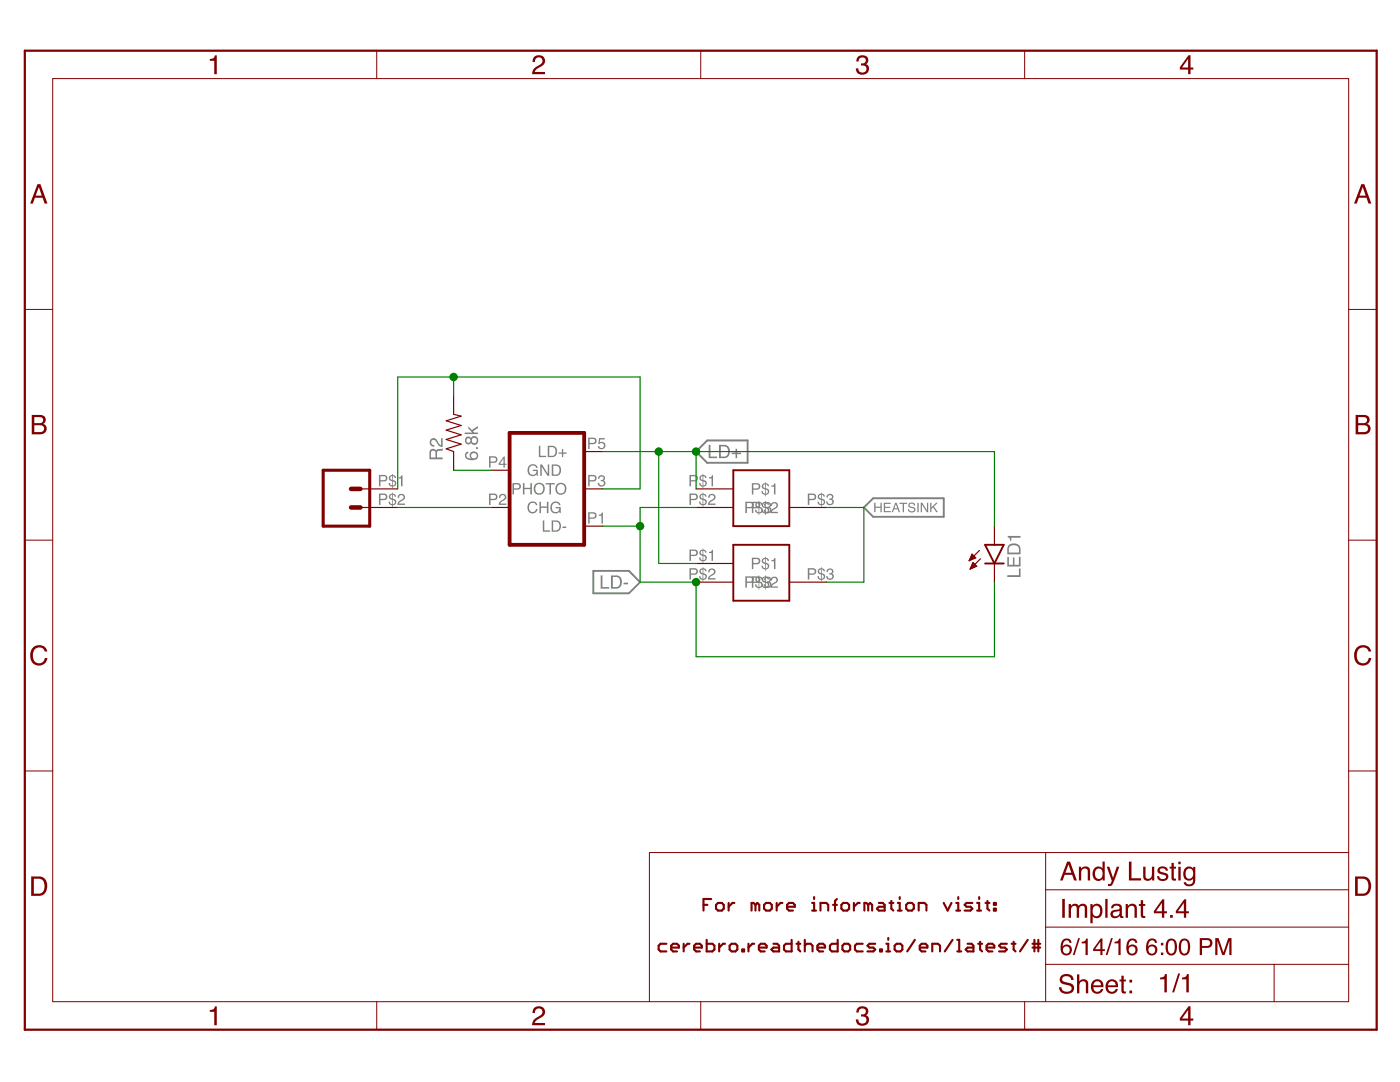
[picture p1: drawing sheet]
<?xml version="1.0" encoding="utf-8"?>
<!DOCTYPE eagle SYSTEM "eagle.dtd">
<!--
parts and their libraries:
SparkFun-Connectors: Licensing: Creative Commons ShareAlike 4.0 International - https://creativecommons.org/licenses/by-sa/4.0
-->
<eagle version="7.3.0">
<drawing>
<settings>
<setting alwaysvectorfont="no"/>
<setting verticaltext="up"/>
</settings>
<grid distance="0.1" unitdist="inch" unit="inch" style="lines" multiple="1" display="no" altdistance="0.01" altunitdist="inch" altunit="inch"/>
<schematic xreflabel="%F%N/%S.%C%R" xrefpart="/%S.%C%R">
<libraries>
<library name="Andy-library">
<symbols>
<symbol name="LASERDIODE">
<pin name="P$1" x="-5.08" y="0" length="middle"/>
<pin name="P$2" x="-5.08" y="-2.54" length="middle"/>
<wire x1="0" y1="-5.08" x2="7.62" y2="-5.08" width="0.254" layer="94"/>
<wire x1="7.62" y1="-5.08" x2="7.62" y2="2.54" width="0.254" layer="94"/>
<wire x1="7.62" y1="2.54" x2="0" y2="2.54" width="0.254" layer="94"/>
<wire x1="0" y1="2.54" x2="0" y2="-5.08" width="0.254" layer="94"/>
<pin name="P$3" x="12.7" y="-2.54" length="middle" direction="nc" rot="R180"/>
</symbol>
<symbol name="RESISTOR">
<wire x1="-2.54" y1="0" x2="-2.159" y2="1.016" width="0.1524" layer="94"/>
<wire x1="-2.159" y1="1.016" x2="-1.524" y2="-1.016" width="0.1524" layer="94"/>
<wire x1="-1.524" y1="-1.016" x2="-0.889" y2="1.016" width="0.1524" layer="94"/>
<wire x1="-0.889" y1="1.016" x2="-0.254" y2="-1.016" width="0.1524" layer="94"/>
<wire x1="-0.254" y1="-1.016" x2="0.381" y2="1.016" width="0.1524" layer="94"/>
<wire x1="0.381" y1="1.016" x2="1.016" y2="-1.016" width="0.1524" layer="94"/>
<wire x1="1.016" y1="-1.016" x2="1.651" y2="1.016" width="0.1524" layer="94"/>
<wire x1="1.651" y1="1.016" x2="2.286" y2="-1.016" width="0.1524" layer="94"/>
<wire x1="2.286" y1="-1.016" x2="2.54" y2="0" width="0.1524" layer="94"/>
<text x="-3.81" y="1.4986" size="1.778" layer="95">&gt;NAME</text>
<text x="-3.81" y="-3.302" size="1.778" layer="96">&gt;VALUE</text>
<pin name="2" x="5.08" y="0" visible="off" length="short" direction="pas" swaplevel="1" rot="R180"/>
<pin name="1" x="-5.08" y="0" visible="off" length="short" direction="pas" swaplevel="1"/>
</symbol>
<symbol name="MICROB-PLUG">
<wire x1="-5.08" y1="7.62" x2="-5.08" y2="-7.62" width="0.508" layer="94"/>
<wire x1="-5.08" y1="-7.62" x2="5.08" y2="-7.62" width="0.508" layer="94"/>
<wire x1="5.08" y1="-7.62" x2="5.08" y2="7.62" width="0.508" layer="94"/>
<wire x1="5.08" y1="7.62" x2="-5.08" y2="7.62" width="0.508" layer="94"/>
<text x="-4.826" y="8.128" size="1.778" layer="95">&gt;NAME</text>
<text x="-5.08" y="-9.906" size="1.778" layer="96">&gt;VALUE</text>
<pin name="LD-" x="-7.62" y="5.08" length="short"/>
<pin name="CHG" x="7.62" y="2.54" length="short" rot="R180"/>
<pin name="PHOTO" x="-7.62" y="0" length="short"/>
<pin name="GND" x="7.62" y="-2.54" length="short" rot="R180"/>
<pin name="LD+" x="-7.62" y="-5.08" length="short"/>
</symbol>
<symbol name="LED">
<wire x1="1.27" y1="0" x2="0" y2="-2.54" width="0.254" layer="94"/>
<wire x1="0" y1="-2.54" x2="-1.27" y2="0" width="0.254" layer="94"/>
<wire x1="1.27" y1="-2.54" x2="0" y2="-2.54" width="0.254" layer="94"/>
<wire x1="0" y1="-2.54" x2="-1.27" y2="-2.54" width="0.254" layer="94"/>
<wire x1="1.27" y1="0" x2="0" y2="0" width="0.254" layer="94"/>
<wire x1="0" y1="0" x2="-1.27" y2="0" width="0.254" layer="94"/>
<wire x1="-2.032" y1="-0.762" x2="-3.429" y2="-2.159" width="0.1524" layer="94"/>
<wire x1="-1.905" y1="-1.905" x2="-3.302" y2="-3.302" width="0.1524" layer="94"/>
<text x="3.556" y="-4.572" size="1.778" layer="95" rot="R90">&gt;NAME</text>
<text x="5.715" y="-4.572" size="1.778" layer="96" rot="R90">&gt;VALUE</text>
<pin name="C" x="0" y="-5.08" visible="off" length="short" direction="pas" rot="R90"/>
<pin name="A" x="0" y="2.54" visible="off" length="short" direction="pas" rot="R270"/>
<polygon width="0.1524" layer="94">
<vertex x="-3.429" y="-2.159"/>
<vertex x="-3.048" y="-1.27"/>
<vertex x="-2.54" y="-1.778"/>
</polygon>
<polygon width="0.1524" layer="94">
<vertex x="-3.302" y="-3.302"/>
<vertex x="-2.921" y="-2.413"/>
<vertex x="-2.413" y="-2.921"/>
</polygon>
</symbol>
</symbols>
<devicesets>
<deviceset name="LASERDIODE">
<gates>
<gate name="G$1" symbol="LASERDIODE" x="-2.54" y="0"/>
</gates>
<devices>
<device name="" package="LASERDIODE">
<connects>
<connect gate="G$1" pin="P$1" pad="P$1"/>
<connect gate="G$1" pin="P$2" pad="P$2"/>
<connect gate="G$1" pin="P$3" pad="P$3"/>
</connects>
<technologies>
<technology name=""/>
</technologies>
</device>
</devices>
</deviceset>
<deviceset name="RESISTOR" prefix="R" uservalue="yes">
<gates>
<gate name="G$1" symbol="RESISTOR" x="0" y="0"/>
</gates>
<devices>
<device name="1206" package="1206">
<connects>
<connect gate="G$1" pin="1" pad="1"/>
<connect gate="G$1" pin="2" pad="2"/>
</connects>
<technologies>
<technology name=""/>
</technologies>
</device>
<device name="AXIAL-0.3" package="AXIAL-0.3">
<connects>
<connect gate="G$1" pin="1" pad="P$1"/>
<connect gate="G$1" pin="2" pad="P$2"/>
</connects>
<technologies>
<technology name=""/>
</technologies>
</device>
<device name="2010" package="R2010">
<connects>
<connect gate="G$1" pin="1" pad="1"/>
<connect gate="G$1" pin="2" pad="2"/>
</connects>
<technologies>
<technology name=""/>
</technologies>
</device>
<device name="0805-RES" package="0805">
<connects>
<connect gate="G$1" pin="1" pad="1"/>
<connect gate="G$1" pin="2" pad="2"/>
</connects>
<technologies>
<technology name=""/>
</technologies>
</device>
<device name="0603-RES" package="0603-RES">
<connects>
<connect gate="G$1" pin="1" pad="1"/>
<connect gate="G$1" pin="2" pad="2"/>
</connects>
<technologies>
<technology name=""/>
</technologies>
</device>
<device name="0402-RES" package="0402-RES">
<connects>
<connect gate="G$1" pin="1" pad="1"/>
<connect gate="G$1" pin="2" pad="2"/>
</connects>
<technologies>
<technology name=""/>
</technologies>
</device>
<device name="PTH-1/6W" package="1/6W-RES">
<connects>
<connect gate="G$1" pin="1" pad="1"/>
<connect gate="G$1" pin="2" pad="2"/>
</connects>
<technologies>
<technology name=""/>
</technologies>
</device>
<device name="2512" package="R2512">
<connects>
<connect gate="G$1" pin="1" pad="1"/>
<connect gate="G$1" pin="2" pad="2"/>
</connects>
<technologies>
<technology name=""/>
</technologies>
</device>
<device name="PTH-1/4W" package="AXIAL-0.4">
<connects>
<connect gate="G$1" pin="1" pad="P$1"/>
<connect gate="G$1" pin="2" pad="P$2"/>
</connects>
<technologies>
<technology name=""/>
</technologies>
</device>
<device name="PTH-1/2W" package="AXIAL-0.5">
<connects>
<connect gate="G$1" pin="1" pad="P$1"/>
<connect gate="G$1" pin="2" pad="P$2"/>
</connects>
<technologies>
<technology name=""/>
</technologies>
</device>
<device name="PTH-1W" package="AXIAL-0.6">
<connects>
<connect gate="G$1" pin="1" pad="P$1"/>
<connect gate="G$1" pin="2" pad="P$2"/>
</connects>
<technologies>
<technology name=""/>
</technologies>
</device>
<device name="PTH-2W" package="AXIAL-0.8">
<connects>
<connect gate="G$1" pin="1" pad="P$1"/>
<connect gate="G$1" pin="2" pad="P$2"/>
</connects>
<technologies>
<technology name=""/>
</technologies>
</device>
<device name="KIT" package="AXIAL-0.3-KIT">
<connects>
<connect gate="G$1" pin="1" pad="P$1"/>
<connect gate="G$1" pin="2" pad="P$2"/>
</connects>
<technologies>
<technology name=""/>
</technologies>
</device>
<device name="EZ" package="AXIAL-0.3EZ">
<connects>
<connect gate="G$1" pin="1" pad="P$1"/>
<connect gate="G$1" pin="2" pad="P$2"/>
</connects>
<technologies>
<technology name=""/>
</technologies>
</device>
</devices>
</deviceset>
<deviceset name="USB_SOCKET_MICRO_VERT">
<gates>
<gate name="G$1" symbol="MICROB-PLUG" x="0" y="0"/>
</gates>
<devices>
<device name="" package="USB_VERT_MICRO_SMD">
<connects>
<connect gate="G$1" pin="CHG" pad="P2"/>
<connect gate="G$1" pin="GND" pad="P4"/>
<connect gate="G$1" pin="LD+" pad="P5"/>
<connect gate="G$1" pin="LD-" pad="P1"/>
<connect gate="G$1" pin="PHOTO" pad="P3"/>
</connects>
<technologies>
<technology name=""/>
</technologies>
</device>
</devices>
</deviceset>
<deviceset name="LED" prefix="LED" uservalue="yes">
<gates>
<gate name="G$1" symbol="LED" x="0" y="0"/>
</gates>
<devices>
<device name="5MM" package="LED5MM">
<connects>
<connect gate="G$1" pin="A" pad="A"/>
<connect gate="G$1" pin="C" pad="K"/>
</connects>
<technologies>
<technology name=""/>
</technologies>
</device>
<device name="3MM" package="LED3MM">
<connects>
<connect gate="G$1" pin="A" pad="A"/>
<connect gate="G$1" pin="C" pad="K"/>
</connects>
<technologies>
<technology name=""/>
</technologies>
</device>
<device name="1206" package="LED-1206">
<connects>
<connect gate="G$1" pin="A" pad="A"/>
<connect gate="G$1" pin="C" pad="C"/>
</connects>
<technologies>
<technology name=""/>
</technologies>
</device>
<device name="0603" package="LED-0603">
<connects>
<connect gate="G$1" pin="A" pad="A"/>
<connect gate="G$1" pin="C" pad="C"/>
</connects>
<technologies>
<technology name=""/>
</technologies>
</device>
<device name="10MM" package="LED10MM">
<connects>
<connect gate="G$1" pin="A" pad="A"/>
<connect gate="G$1" pin="C" pad="C"/>
</connects>
<technologies>
<technology name=""/>
</technologies>
</device>
<device name="-FKIT-1206" package="FKIT-LED-1206">
<connects>
<connect gate="G$1" pin="A" pad="A"/>
<connect gate="G$1" pin="C" pad="C"/>
</connects>
<technologies>
<technology name=""/>
</technologies>
</device>
<device name="-3MM-NO_SILK" package="LED3MM-NS">
<connects>
<connect gate="G$1" pin="A" pad="A"/>
<connect gate="G$1" pin="C" pad="K"/>
</connects>
<technologies>
<technology name=""/>
</technologies>
</device>
<device name="5MM-KIT" package="LED5MM-KIT">
<connects>
<connect gate="G$1" pin="A" pad="A"/>
<connect gate="G$1" pin="C" pad="K"/>
</connects>
<technologies>
<technology name=""/>
</technologies>
</device>
<device name="1206-BOTTOM" package="LED-1206-BOTTOM">
<connects>
<connect gate="G$1" pin="A" pad="A"/>
<connect gate="G$1" pin="C" pad="C"/>
</connects>
<technologies>
<technology name=""/>
</technologies>
</device>
<device name="" package="PLCC-2">
<connects>
<connect gate="G$1" pin="A" pad="ANODE"/>
<connect gate="G$1" pin="C" pad="CATHODE"/>
</connects>
<technologies>
<technology name=""/>
</technologies>
</device>
</devices>
</deviceset>
</devicesets>
</library>
<library name="SparkFun-Connectors">
<symbols>
<symbol name="M02">
<wire x1="3.81" y1="-2.54" x2="-2.54" y2="-2.54" width="0.4064" layer="94"/>
<wire x1="1.27" y1="2.54" x2="2.54" y2="2.54" width="0.6096" layer="94"/>
<wire x1="1.27" y1="0" x2="2.54" y2="0" width="0.6096" layer="94"/>
<wire x1="-2.54" y1="5.08" x2="-2.54" y2="-2.54" width="0.4064" layer="94"/>
<wire x1="3.81" y1="-2.54" x2="3.81" y2="5.08" width="0.4064" layer="94"/>
<wire x1="-2.54" y1="5.08" x2="3.81" y2="5.08" width="0.4064" layer="94"/>
<text x="-2.54" y="-5.08" size="1.778" layer="96">&gt;VALUE</text>
<text x="-2.54" y="5.842" size="1.778" layer="95">&gt;NAME</text>
<pin name="1" x="7.62" y="0" visible="pad" length="middle" direction="pas" swaplevel="1" rot="R180"/>
<pin name="2" x="7.62" y="2.54" visible="pad" length="middle" direction="pas" swaplevel="1" rot="R180"/>
</symbol>
</symbols>
<devicesets>
<deviceset name="M02" prefix="JP">
<gates>
<gate name="G$1" symbol="M02" x="-2.54" y="0"/>
</gates>
<devices>
<device name="PTH" package="1X02">
<connects>
<connect gate="G$1" pin="1" pad="1"/>
<connect gate="G$1" pin="2" pad="2"/>
</connects>
<technologies>
<technology name=""/>
</technologies>
</device>
<device name="POLAR" package="MOLEX-1X2">
<connects>
<connect gate="G$1" pin="1" pad="1"/>
<connect gate="G$1" pin="2" pad="2"/>
</connects>
<technologies>
<technology name=""/>
</technologies>
</device>
<device name="3.5MM" package="SCREWTERMINAL-3.5MM-2">
<connects>
<connect gate="G$1" pin="1" pad="1"/>
<connect gate="G$1" pin="2" pad="2"/>
</connects>
<technologies>
<technology name=""/>
</technologies>
</device>
<device name="-JST-2MM-SMT" package="JST-2-SMD">
<connects>
<connect gate="G$1" pin="1" pad="2"/>
<connect gate="G$1" pin="2" pad="1"/>
</connects>
<technologies>
<technology name="">
<attribute name="PROD_ID" value="CONN-08352"/>
</technology>
</technologies>
</device>
<device name="PTH2" package="1X02_BIG">
<connects>
<connect gate="G$1" pin="1" pad="P$1"/>
<connect gate="G$1" pin="2" pad="P$2"/>
</connects>
<technologies>
<technology name=""/>
</technologies>
</device>
<device name="4UCON-15767" package="JST-2-SMD-VERT">
<connects>
<connect gate="G$1" pin="1" pad="GND"/>
<connect gate="G$1" pin="2" pad="VCC"/>
</connects>
<technologies>
<technology name=""/>
</technologies>
</device>
<device name="ROCKER" package="R_SW_TH">
<connects>
<connect gate="G$1" pin="1" pad="P$3"/>
<connect gate="G$1" pin="2" pad="P$4"/>
</connects>
<technologies>
<technology name=""/>
</technologies>
</device>
<device name="5MM" package="SCREWTERMINAL-5MM-2">
<connects>
<connect gate="G$1" pin="1" pad="1"/>
<connect gate="G$1" pin="2" pad="2"/>
</connects>
<technologies>
<technology name="">
<attribute name="STOREFRONT_ID" value="PRT-08432" constant="no"/>
</technology>
</technologies>
</device>
<device name="LOCK" package="1X02_LOCK">
<connects>
<connect gate="G$1" pin="1" pad="1"/>
<connect gate="G$1" pin="2" pad="2"/>
</connects>
<technologies>
<technology name=""/>
</technologies>
</device>
<device name="POLAR_LOCK" package="MOLEX-1X2_LOCK">
<connects>
<connect gate="G$1" pin="1" pad="1"/>
<connect gate="G$1" pin="2" pad="2"/>
</connects>
<technologies>
<technology name=""/>
</technologies>
</device>
<device name="LOCK_LONGPADS" package="1X02_LOCK_LONGPADS">
<connects>
<connect gate="G$1" pin="1" pad="1"/>
<connect gate="G$1" pin="2" pad="2"/>
</connects>
<technologies>
<technology name=""/>
</technologies>
</device>
<device name="3.5MM_LOCK" package="SCREWTERMINAL-3.5MM-2_LOCK">
<connects>
<connect gate="G$1" pin="1" pad="1"/>
<connect gate="G$1" pin="2" pad="2"/>
</connects>
<technologies>
<technology name=""/>
</technologies>
</device>
<device name="PTH3" package="1X02_LONGPADS">
<connects>
<connect gate="G$1" pin="1" pad="1"/>
<connect gate="G$1" pin="2" pad="2"/>
</connects>
<technologies>
<technology name=""/>
</technologies>
</device>
<device name="1X02_NO_SILK" package="1X02_NO_SILK">
<connects>
<connect gate="G$1" pin="1" pad="1"/>
<connect gate="G$1" pin="2" pad="2"/>
</connects>
<technologies>
<technology name=""/>
</technologies>
</device>
<device name="JST-PTH-2" package="JST-2-PTH">
<connects>
<connect gate="G$1" pin="1" pad="1"/>
<connect gate="G$1" pin="2" pad="2"/>
</connects>
<technologies>
<technology name="">
<attribute name="SKU" value="PRT-09914" constant="no"/>
</technology>
</technologies>
</device>
<device name="PTH4" package="1X02_XTRA_BIG">
<connects>
<connect gate="G$1" pin="1" pad="1"/>
<connect gate="G$1" pin="2" pad="2"/>
</connects>
<technologies>
<technology name=""/>
</technologies>
</device>
<device name="POGO_PIN_HOLES_ONLY" package="1X02_PP_HOLES_ONLY">
<connects>
<connect gate="G$1" pin="1" pad="1"/>
<connect gate="G$1" pin="2" pad="2"/>
</connects>
<technologies>
<technology name=""/>
</technologies>
</device>
<device name="3.5MM-NO_SILK" package="SCREWTERMINAL-3.5MM-2-NS">
<connects>
<connect gate="G$1" pin="1" pad="1"/>
<connect gate="G$1" pin="2" pad="2"/>
</connects>
<technologies>
<technology name=""/>
</technologies>
</device>
<device name="-JST-2-PTH-NO_SILK" package="JST-2-PTH-NS">
<connects>
<connect gate="G$1" pin="1" pad="1"/>
<connect gate="G$1" pin="2" pad="2"/>
</connects>
<technologies>
<technology name=""/>
</technologies>
</device>
<device name="JST-PTH-2-KIT" package="JST-2-PTH-KIT">
<connects>
<connect gate="G$1" pin="1" pad="1"/>
<connect gate="G$1" pin="2" pad="2"/>
</connects>
<technologies>
<technology name=""/>
</technologies>
</device>
<device name="SPRING-2.54-RA" package="SPRINGTERMINAL-2.54MM-2">
<connects>
<connect gate="G$1" pin="1" pad="1"/>
<connect gate="G$1" pin="2" pad="2"/>
</connects>
<technologies>
<technology name=""/>
</technologies>
</device>
<device name="2.54MM_SCREWTERM" package="1X02_2.54_SCREWTERM">
<connects>
<connect gate="G$1" pin="1" pad="P1"/>
<connect gate="G$1" pin="2" pad="P2"/>
</connects>
<technologies>
<technology name=""/>
</technologies>
</device>
<device name="JST-PTH-VERT" package="JST-2-PTH-VERT">
<connects>
<connect gate="G$1" pin="1" pad="1"/>
<connect gate="G$1" pin="2" pad="2"/>
</connects>
<technologies>
<technology name=""/>
</technologies>
</device>
<device name="SMALL" package="1X02_SMALL">
<connects>
<connect gate="G$1" pin="1" pad="P$1"/>
<connect gate="G$1" pin="2" pad="P$2"/>
</connects>
<technologies>
<technology name=""/>
</technologies>
</device>
</devices>
</deviceset>
</devicesets>
</library>
<library name="frames">
<symbols>
<symbol name="A5L-LOC">
<wire x1="85.09" y1="3.81" x2="85.09" y2="24.13" width="0.1016" layer="94"/>
<wire x1="85.09" y1="24.13" x2="139.065" y2="24.13" width="0.1016" layer="94"/>
<wire x1="139.065" y1="24.13" x2="180.34" y2="24.13" width="0.1016" layer="94"/>
<wire x1="170.18" y1="3.81" x2="170.18" y2="8.89" width="0.1016" layer="94"/>
<wire x1="170.18" y1="8.89" x2="180.34" y2="8.89" width="0.1016" layer="94"/>
<wire x1="170.18" y1="8.89" x2="139.065" y2="8.89" width="0.1016" layer="94"/>
<wire x1="139.065" y1="8.89" x2="139.065" y2="3.81" width="0.1016" layer="94"/>
<wire x1="139.065" y1="8.89" x2="139.065" y2="13.97" width="0.1016" layer="94"/>
<wire x1="139.065" y1="13.97" x2="180.34" y2="13.97" width="0.1016" layer="94"/>
<wire x1="139.065" y1="13.97" x2="139.065" y2="19.05" width="0.1016" layer="94"/>
<wire x1="139.065" y1="19.05" x2="180.34" y2="19.05" width="0.1016" layer="94"/>
<wire x1="139.065" y1="19.05" x2="139.065" y2="24.13" width="0.1016" layer="94"/>
<text x="140.97" y="15.24" size="2.54" layer="94">&gt;DRAWING_NAME</text>
<text x="140.97" y="10.16" size="2.286" layer="94">&gt;LAST_DATE_TIME</text>
<text x="154.305" y="5.08" size="2.54" layer="94">&gt;SHEET</text>
<text x="140.716" y="4.953" size="2.54" layer="94">Sheet:</text>
<frame x1="0" y1="0" x2="184.15" y2="133.35" columns="4" rows="4" layer="94"/>
<text x="140.97" y="20.32" size="2.54" layer="94">Andy Lustig</text>
<text x="112.522" y="14.224" size="1.8542" layer="94" font="vector" ratio="15" align="center">For more information visit:

cerebro.readthedocs.io/en/latest/#</text>
</symbol>
</symbols>
<devicesets>
<deviceset name="A5L-LOC" prefix="FRAME" uservalue="yes">
<gates>
<gate name="G$1" symbol="A5L-LOC" x="0" y="0"/>
</gates>
<devices>
<device name="">
<technologies>
<technology name=""/>
</technologies>
</device>
</devices>
</deviceset>
</devicesets>
</library>
</libraries>
<attributes>
</attributes>
<variantdefs>
</variantdefs>
<classes>
<class number="0" name="default" width="0" drill="0">
</class>
</classes>
<parts>
<part name="U$1" library="Andy-library" deviceset="LASERDIODE" device=""/>
<part name="U$3" library="Andy-library" deviceset="LASERDIODE" device=""/>
<part name="R2" library="Andy-library" deviceset="RESISTOR" device="0805-RES" value="6.8k"/>
<part name="JP1" library="SparkFun-Connectors" deviceset="M02" device="SMALL"/>
<part name="U$2" library="Andy-library" deviceset="USB_SOCKET_MICRO_VERT" device=""/>
<part name="LED1" library="Andy-library" deviceset="LED" device="10MM"/>
<part name="FRAME2" library="frames" deviceset="A5L-LOC" device=""/>
</parts>
<sheets>
<sheet>
<plain>
</plain>
<instances>
<instance part="U$1" gate="G$1" x="-5.08" y="33.02" smashed="yes"/>
<instance part="U$3" gate="G$1" x="-5.08" y="22.86" smashed="yes"/>
<instance part="R2" gate="G$1" x="-43.18" y="40.64" rot="R90"/>
<instance part="JP1" gate="G$1" x="-58.42" y="33.02" smashed="yes" rot="MR180"/>
<instance part="U$2" gate="G$1" x="-30.48" y="33.02" smashed="yes" rot="R180"/>
<instance part="LED1" gate="G$1" x="30.48" y="25.4"/>
<instance part="FRAME2" gate="G$1" x="-101.6" y="-40.64"/>
</instances>
<busses>
</busses>
<nets>
<net name="LD-" class="0">
<segment>
<pinref part="U$3" gate="G$1" pin="P$2"/>
<wire x1="-10.16" y1="20.32" x2="-17.78" y2="20.32" width="0.1524" layer="91"/>
<pinref part="U$1" gate="G$1" pin="P$2"/>
<label x="-17.78" y="20.32" size="1.778" layer="95" rot="R180" xref="yes"/>
<pinref part="U$2" gate="G$1" pin="LD-"/>
<wire x1="-22.86" y1="27.94" x2="-17.78" y2="27.94" width="0.1524" layer="91"/>
<wire x1="-10.16" y1="30.48" x2="-17.78" y2="30.48" width="0.1524" layer="91"/>
<wire x1="-17.78" y1="30.48" x2="-17.78" y2="27.94" width="0.1524" layer="91"/>
<junction x="-17.78" y="27.94"/>
<wire x1="-17.78" y1="20.32" x2="-17.78" y2="27.94" width="0.1524" layer="91"/>
<pinref part="LED1" gate="G$1" pin="C"/>
<wire x1="30.48" y1="20.32" x2="30.48" y2="10.16" width="0.1524" layer="91"/>
<wire x1="30.48" y1="10.16" x2="-10.16" y2="10.16" width="0.1524" layer="91"/>
<wire x1="-10.16" y1="10.16" x2="-10.16" y2="20.32" width="0.1524" layer="91"/>
<junction x="-10.16" y="20.32"/>
</segment>
</net>
<net name="LD+" class="0">
<segment>
<pinref part="U$3" gate="G$1" pin="P$1"/>
<pinref part="U$1" gate="G$1" pin="P$1"/>
<wire x1="-15.24" y1="38.1" x2="-15.24" y2="22.86" width="0.1524" layer="91"/>
<wire x1="-15.24" y1="22.86" x2="-10.16" y2="22.86" width="0.1524" layer="91"/>
<junction x="-15.24" y="38.1"/>
<label x="-10.16" y="38.1" size="1.778" layer="95" xref="yes"/>
<pinref part="U$2" gate="G$1" pin="LD+"/>
<wire x1="-15.24" y1="38.1" x2="-22.86" y2="38.1" width="0.1524" layer="91"/>
<wire x1="-10.16" y1="33.02" x2="-10.16" y2="38.1" width="0.1524" layer="91"/>
<wire x1="-10.16" y1="38.1" x2="-15.24" y2="38.1" width="0.1524" layer="91"/>
<pinref part="LED1" gate="G$1" pin="A"/>
<wire x1="-10.16" y1="38.1" x2="30.48" y2="38.1" width="0.1524" layer="91"/>
<wire x1="30.48" y1="38.1" x2="30.48" y2="27.94" width="0.1524" layer="91"/>
<junction x="-10.16" y="38.1"/>
</segment>
</net>
<net name="N$1" class="0">
<segment>
<pinref part="U$2" gate="G$1" pin="GND"/>
<pinref part="R2" gate="G$1" pin="1"/>
<wire x1="-43.18" y1="35.56" x2="-38.1" y2="35.56" width="0.1524" layer="91"/>
</segment>
</net>
<net name="N$3" class="0">
<segment>
<pinref part="U$2" gate="G$1" pin="CHG"/>
<pinref part="JP1" gate="G$1" pin="2"/>
<wire x1="-38.1" y1="30.48" x2="-50.8" y2="30.48" width="0.1524" layer="91"/>
</segment>
</net>
<net name="N$4" class="0">
<segment>
<pinref part="JP1" gate="G$1" pin="1"/>
<wire x1="-50.8" y1="33.02" x2="-50.8" y2="48.26" width="0.1524" layer="91"/>
<wire x1="-50.8" y1="48.26" x2="-43.18" y2="48.26" width="0.1524" layer="91"/>
<pinref part="R2" gate="G$1" pin="2"/>
<wire x1="-43.18" y1="48.26" x2="-17.78" y2="48.26" width="0.1524" layer="91"/>
<wire x1="-43.18" y1="45.72" x2="-43.18" y2="48.26" width="0.1524" layer="91"/>
<junction x="-43.18" y="48.26"/>
<wire x1="-17.78" y1="48.26" x2="-17.78" y2="33.02" width="0.1524" layer="91"/>
<pinref part="U$2" gate="G$1" pin="PHOTO"/>
<wire x1="-17.78" y1="33.02" x2="-22.86" y2="33.02" width="0.1524" layer="91"/>
</segment>
</net>
<net name="HEATSINK" class="0">
<segment>
<pinref part="U$1" gate="G$1" pin="P$3"/>
<wire x1="7.62" y1="30.48" x2="12.7" y2="30.48" width="0.1524" layer="91"/>
<wire x1="12.7" y1="30.48" x2="12.7" y2="20.32" width="0.1524" layer="91"/>
<pinref part="U$3" gate="G$1" pin="P$3"/>
<wire x1="12.7" y1="20.32" x2="7.62" y2="20.32" width="0.1524" layer="91"/>
<label x="12.7" y="30.48" size="1.27" layer="95" xref="yes"/>
</segment>
</net>
</nets>
</sheet>
</sheets>
</schematic>
</drawing>
<compatibility>
<note version="6.3" minversion="6.2.2" severity="warning">
Since Version 6.2.2 text objects can contain more than one line,
which will not be processed correctly with this version.
</note>
</compatibility>
</eagle>
